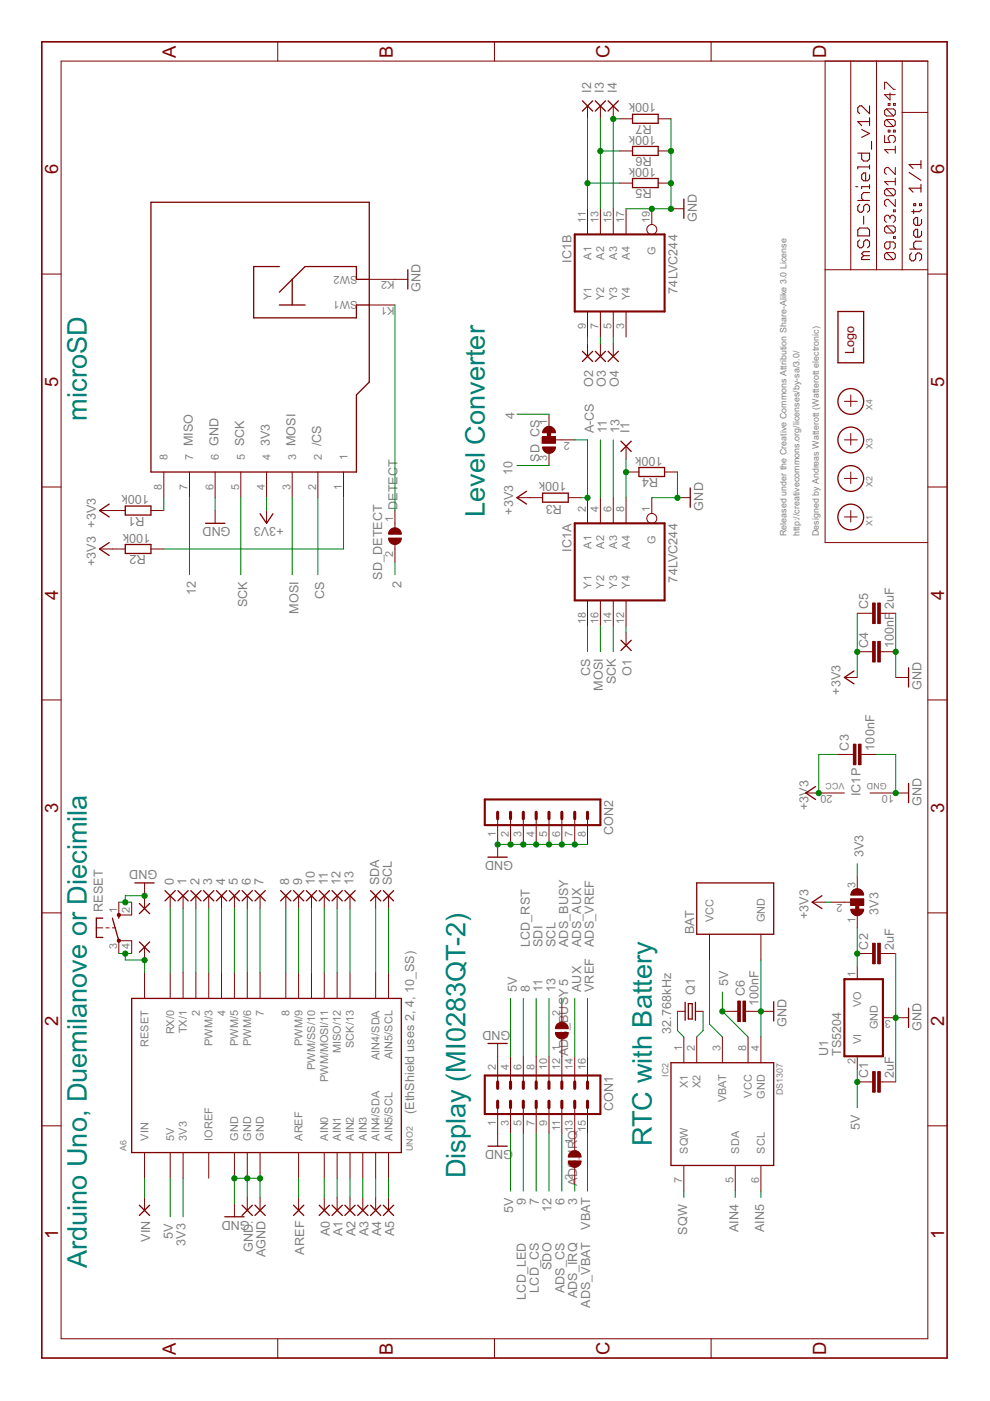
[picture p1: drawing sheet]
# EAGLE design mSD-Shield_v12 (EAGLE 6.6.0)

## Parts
0  1,6/0,8  [1,6/0,8]
1  1,6/0,8  [1,6/0,8]
2  1,6/0,8  [1,6/0,8]
3  1,6/0,8  [1,6/0,8]
3V3  SJ2W  [SJ_2]
4  1,6/0,8  [1,6/0,8]
5  1,6/0,8  [1,6/0,8]
6  1,6/0,8  [1,6/0,8]
7  1,6/0,8  [1,6/0,8]
8  1,6/0,8  [1,6/0,8]
9  1,6/0,8  [1,6/0,8]
10  1,6/0,8  [1,6/0,8]
11  1,6/0,8  [1,6/0,8]
12  1,6/0,8  [1,6/0,8]
13  1,6/0,8  [1,6/0,8]
A0  1,6/0,8  [1,6/0,8]
A1  1,6/0,8  [1,6/0,8]
A2  1,6/0,8  [1,6/0,8]
A3  1,6/0,8  [1,6/0,8]
A4  1,6/0,8  [1,6/0,8]
A5  1,6/0,8  [1,6/0,8]
A6  UNO2  [UNO2]
ADS_BUSY  SJ  [SJ]
ADS_IRQ  SJ  [SJ]
AGND  1,6/0,8  [1,6/0,8]
AREF  1,6/0,8  [1,6/0,8]
BAT  4UC-05581  [4UC-05581]
C1  2uF  C-EUC0805  [C0805]
C2  2uF  C-EUC0805  [C0805]
C3  100nF  C-EUC0603  [C0603]
C4  100nF  C-EUC0603  [C0603]
C5  2uF  C-EUC0603  [C0603]
C6  100nF  C-EUC0603  [C0603]
CON1  MA08-2  [MA08-2]
CON2  MA08-1  [MA08-1]
GND  SMD2  [SMD1,27-2,54]
GND.  1,6/0,8  [1,6/0,8]
I1  SMD2  [SMD1,27-2,54]
I2  SMD2  [SMD1,27-2,54]
I3  SMD2  [SMD1,27-2,54]
I4  SMD2  [SMD1,27-2,54]
IC1  74LVC244  74HC244DW  [SO20W]
IC2  DS1307  [SO8]
O1  SMD2  [SMD1,27-2,54]
O2  SMD2  [SMD1,27-2,54]
O3  SMD2  [SMD1,27-2,54]
O4  SMD2  [SMD1,27-2,54]
Q1  32.768kHz  CRYSTALTC26V  [TC26V]
R1  100k  R-EU_R0603  [R0603]
R2  100k  R-EU_R0603  [R0603]
R3  100k  R-EU_R0603  [R0603]
R4  100k  R-EU_R0603  [R0603]
R5  100k  R-EU_R0603  [R0603]
R6  100k  R-EU_R0603  [R0603]
R7  100k  R-EU_R0603  [R0603]
RESET  10-XX  [B3F-10XX]
RST  SMD2  [SMD1,27-2,54]
SCL  1,6/0,8  [1,6/0,8]
SD_CS  SJ2W  [SJ_2]
SD_DETECT  SJ  [SJ]
SDA  1,6/0,8  [1,6/0,8]
U1  TS5204-3V3  TS5204  [SOT23]
U$1  WE-LOGO  [WE-LOGO]
VIN  1,6/0,8  [1,6/0,8]
X1  PASSER  [PASSER]
X2  PASSER  [PASSER]
X3  PASSER  [PASSER]
X4  PASSER  [PASSER]
X5  MICRO-SD  [MICRO-SD]

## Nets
0: 0.1(P) A6.0(RX/0)
1: 1.1(P) A6.1(TX/1)
2: 2.1(P) A6.2 SD_DETECT.2
3: 3.1(P) A6.3(PWM/3) ADS_IRQ.2
3V3: 3V3.3 A6.3V3
3V_OUT: 3V3.1 C2.1 U1.1(VO)
4: 4.1(P) A6.4 SD_CS.1
5: 5.1(P) A6.5(PWM/5) ADS_BUSY.2
5V: A6.5V C1.1 C6.2 CON1.3 CON1.4 IC2.8(VCC) U1.2(VI)
6: 6.1(P) A6.6(PWM/6) CON1.11
7: 7.1(P) A6.7 CON1.7
8: 8.1(P) A6.8 CON1.6
9: 9.1(P) A6.9(PWM/9) CON1.5
10: 10.1(P) A6.10(PWM/SS/10) SD_CS.3
11: 11.1(P) A6.11(PWM/MOSI/11) CON1.8 IC1.4(A:A2)
12: 12.1(P) A6.12(MISO/12) CON1.9 X5.7
13: 13.1(P) A6.13(SCK/13) CON1.10 IC1.6(A:A3)
+3V3: 3V3.2 C3.1 C4.1 C5.1 IC1.20(P:VCC) R1.1 R2.1 R3.2 X5.4
A-CS: IC1.2(A:A1) R3.1 SD_CS.2
ADS_BUSY: ADS_BUSY.1 CON1.12
ADS_IRQ: ADS_IRQ.1 CON1.13
AIN0: A0.1(P) A6.AIN0
AIN1: A1.1(P) A6.AIN1
AIN2: A2.1(P) A6.AIN2
AIN3: A3.1(P) A6.AIN3
AIN4: A4.1(P) A6.AIN4(AIN4/SDA) IC2.5(SDA)
AIN5: A5.1(P) A6.AIN5(AIN5/SCL) IC2.6(SCL)
AUX: CON1.14
BAT: BAT.VCC IC2.3(VBAT)
CS: IC1.18(A:Y1) X5.2
DETECT: SD_DETECT.1 X5.K1(SW1)
GND: A6.GND@1(GND) A6.GND@2(GND) A6.GND@3(GND) AGND.1(P) BAT.GND C1.2 C2.2 C3.2 C4.2 C5.2 C6.1 CON1.1 CON1.2 CON2.1 CON2.2 CON2.3 CON2.4 CON2.5 CON2.6 CON2.7 CON2.8 GND.1(P) GND..1(P) IC1.1(A:G) IC1.10(P:GND) IC1.17(B:A4) IC1.19(B:G) IC2.4(GND) R4.1 R5.1 R6.1 R7.1 RESET.1(S) RESET.2(S1) U1.3(GND) X5.6 X5.K2(SW2)
I-1: I1.1(P) IC1.8(A:A4) R4.2
I-2: I2.1(P) IC1.11(B:A1) R5.2
I-3: I3.1(P) IC1.13(B:A2) R6.2
I-4: I4.1(P) IC1.15(B:A3) R7.2
MOSI: IC1.16(A:Y2) X5.3
N$16: R2.2 X5.1
N$17: R1.2 X5.8
N$18: A6.VIN VIN.1(P)
N$19: A6.SDA(AIN4/SDA) SDA.1(P)
N$20: A6.SCL(AIN5/SCL) SCL.1(P)
N$34: IC2.1(X1) Q1.2
N$35: IC2.2(X2) Q1.1
N$197: A6.AREF AREF.1(P)
O-1: IC1.12(A:Y4) O1.1(P)
O-2: IC1.9(B:Y1) O2.1(P)
O-3: IC1.7(B:Y2) O3.1(P)
O-4: IC1.5(B:Y3) O4.1(P)
RST: A6.RST(RESET) RESET.3(P) RESET.4(P1) RST.1(P)
SCK: IC1.14(A:Y3) X5.5
SQW: IC2.7(SQW)
VBAT: CON1.15
VREF: CON1.16
Unconnected: IC1.3(B:Y4)

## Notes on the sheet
- Arduino Uno | microSD
- (EthShield uses 2, 4, 10_SS)
- Display (MI0283QT-2)
- Level Converter
- LCD_LED
- LCD_CS | LCD_RST
- SDO | SDI
- ADS_CS | SCL
- ADS_IRQ | ADS_BUSY
- ADS_VBAT | ADS_AUX
- ADS_VREF
- RTC with Battery
- Released under the Creative Commons Attribution Share-Alike License
- http://creativecommons.org/licenses/by-sa/4.0/
- Designed by Andreas Watterott (Watterott electronic)

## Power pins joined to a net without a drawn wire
IOREF: A6.IOREF
